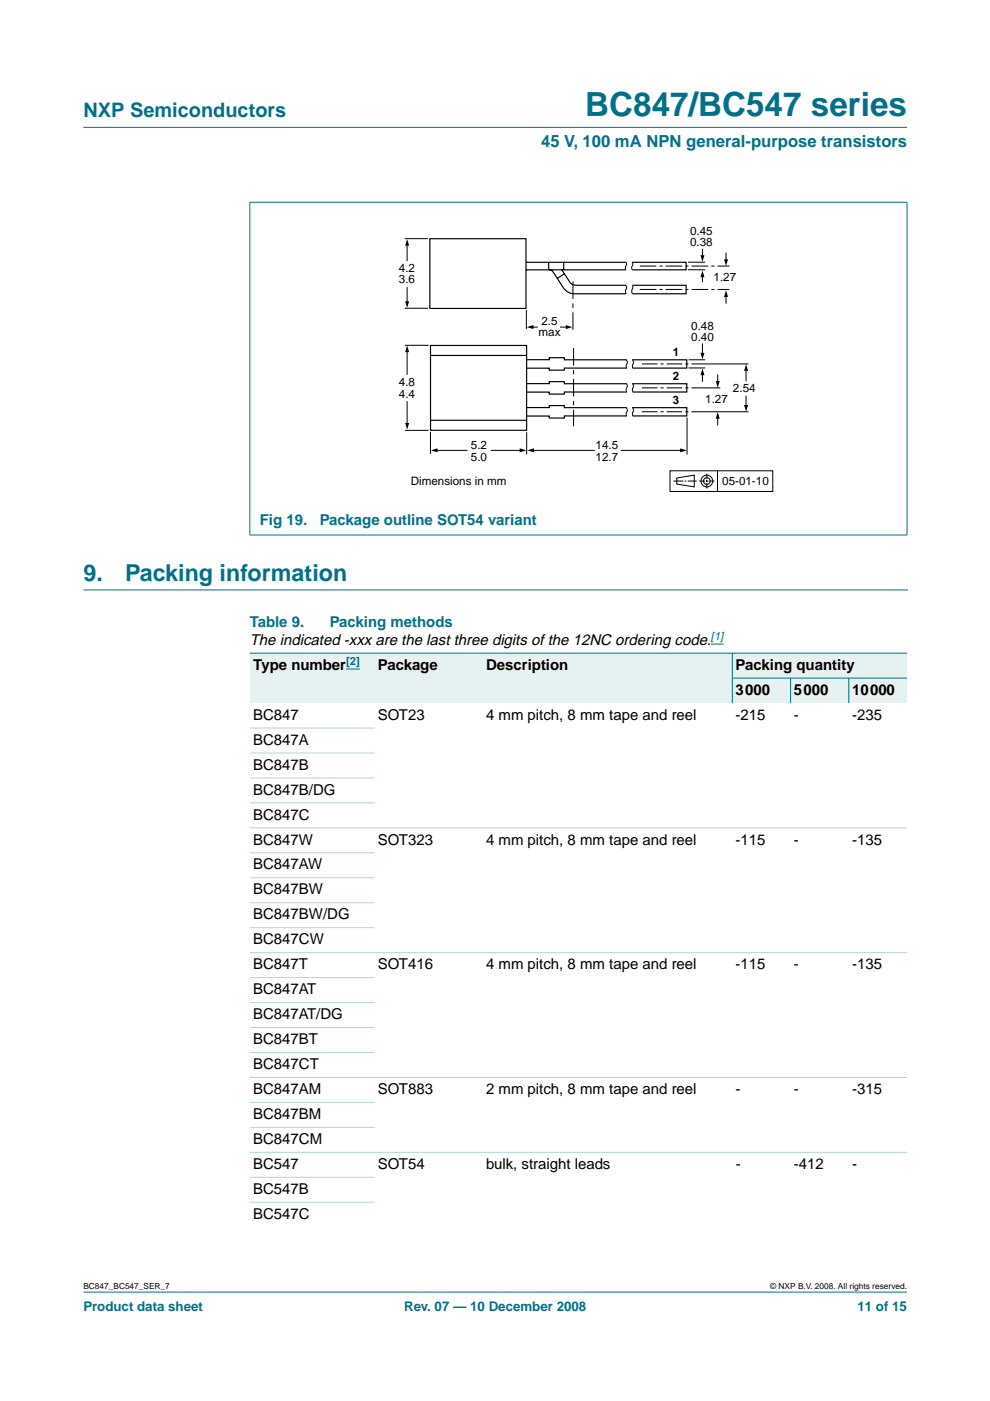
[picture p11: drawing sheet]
<svg xmlns="http://www.w3.org/2000/svg" width="210mm" height="297mm" viewBox="0 0 210 297" stroke-linecap="round" stroke-linejoin="round" font-family="sans-serif">
<g fill="#00708a" stroke="#00708a" stroke-width=".21">
<path d="M17.7 273.9h174.6z"/>
<path d="M17.7 27h174.6z"/>
<path d="M53 42.9v70.5z"/>
<path d="M192.3 42.9v70.5z"/>
<path d="M52.9 42.9h139.5z"/>
<path d="M52.9 113.4h139.5z"/>
</g>
<path d="M17.7 125.1h174.7" fill="none" stroke="#00708a" stroke-width=".21"/>
<path d="M81.1 47.2h83.1v57.4h-83.1z" fill="none" stroke="#fff" stroke-width=".21"/>
<g fill="none" stroke="#000" stroke-width=".21">
<path d="M85.8 50.6h4.9M86.3 51.8v3.6M132.7 55.6l.2 .5-.3 .6 .1 .5M134 55.6l.2 .5-.3 .6 .1 .5M145.8 57.2h3.7M145.9 55.6h3.6M148.9 52.8v1.6M148.9 58.5v1.3M153.9 53.6v1.7M85.8 65.4h4.9M85.9 73.2h5M86.3 60.9v3.3"/>
<path d="M86.3 74.4v5.1M111.6 65.7v4.1M112.8 69.4h1.2M118.7 69.4h1.5M132.7 60.5l.2 .5-.3 .6 .1 .7M132.8 76.3l.1 .1a.83 .83 0 0 1-.1 1.1l.1 .5M134 60.5l.2 .5-.3 .6 .2 .7M134.1 76.3l.1 .1a.79 .79 0 0 1-.1 1.1l.1 .6M146 78h3.5M146 76.3h3.5M148.8 77.2h9.9M148.9 72.8v2.3"/>
<path d="M148.9 79.3v1.7M152.2 79.4v1.7M153.9 62.7v1.7M158.2 78.3v2.5M85.9 91.2h5M86.3 85.1v4.9M91.3 91.6v4.6M92.4 95.5h6.7M104 95.5h6.5M111.7 91.6v4.7M112.9 95.5h13.2M131.6 95.5h12.9"/>
<path d="M132.8 86.4l.1 .2a.82 .82 0 0 1-.1 1l.1 .6M132.8 81.4h.1a.77 .77 0 0 1-.1 1.1l.1 .6M134.1 81.4h.1a.73 .73 0 0 1-.1 1.1l.1 .6M134.1 86.4l.1 .1a.82 .82 0 0 1-.1 1.1l.1 .6M142.1 99.8h21.7v4.4h-21.7zM145.7 88.5v7.9M148.8 82.2h3.9M148.8 87.3h9.9M152.1 99.8v4.4M152.2 88.5v1.7M158.2 83.9v2.3M142.8 102h2.1"/>
<path d="M143.5 101.4l3.7-.7v2.5l-3.7-.6zM145.2 102h.3M145.8 102h1.9M148.3 102h1.2M149.7 102h.3M149.9 100.4v1.2M149.9 101.8v.4M149.9 102.4v1.2M150.3 102h1.2"/>
<circle cx="149.9" cy="102" r=".71"/>
<circle cx="149.9" cy="102" r="1.24"/>
</g>
<g fill="#000">
<path d="M86.3 50.7l.4 1.4h-.8zM148.5 54.1h.9l-.5 1.4zM148.9 57.4l.5 1.4h-.9zM153.5 55h.9l-.5 1.4zM86.3 73.2l.4 1.5h-.8zM85.9 63.9h.8l-.4 1.4zM111.7 69.4l1.4-.5v.9zM120 68.9l1.4 .5-1.4 .4zM148.5 74.8h.9l-.5 1.4zM148.9 78.1l.5 1.4h-.9zM153.9 61.6l.5 1.4h-.9zM158.2 77.2l.4 1.4h-.8z"/>
<path d="M85.9 89.7h.8l-.4 1.4zM91.4 95.5l1.4-.4v.8zM110.2 95.1l1.4 .4-1.4 .4zM111.8 95.5l1.4-.4v.8zM144.2 95.1l1.4 .4-1.4 .4zM151.8 80.8h.8l-.4 1.4zM152.2 87.4l.4 1.4h-.8zM157.8 85.9h.8l-.4 1.4z"/>
</g>
<path d="M121.5 59.7v10.4M121.6 73.8v16.6" fill="none" stroke="#000" stroke-width=".21" stroke-dasharray="3.7 .9 .9 .9" stroke-linecap="butt"/>
<g fill="none" stroke="#000" stroke-width=".25">
<path d="M91.1 50.6h20.4v14.8h-20.4zM111.5 55.6h21.2M111.5 57.2h21.2M116.3 55.6v1.6M116.4 57.2l.5 .1 .4 .4 2.4 3.7 1.2 .7 .9 .2h10.9M119.1 57.2l1.7 2.6a1.55 1.55 0 0 0 1.3 .7h10.6M119.5 55.6v1.6M119.7 58l-1.5 1M134 55.6h11.5v1.6h-11.5M91.3 73.2h20.4v18h-20.4zM91.3 75.4h20.4M111.7 76.3h4.8v-.5h3.1v.5h13.2"/>
<path d="M132.9 78h-13.3v.5h-3.1v-.4h-4.8M134.1 76.3h11.5v1.7h-11.4M134.1 60.5h11.4v1.8h-11.4M91.3 89.1h20.4M111.7 81.3h4.8v-.4h3.1v.5h13.2M111.7 86.4h4.8v-.4h3.1v.4h13.2M132.9 83.1h-13.3v.5h-3.1v-.5h-4.8M132.9 88.2h-13.3v.4h-3.1v-.4h-4.8M134.1 81.4h11.5v1.7h-11.4M134.1 86.4h11.5v1.8h-11.4"/>
</g>
<path d="M136.1 77.2h12.7M136.1 82.2h12.7M136.1 87.3h12.7" fill="none" stroke="#000" stroke-width=".21" stroke-dasharray="3.3 .7 .7 .7" stroke-linecap="butt"/>
<path d="M135.6 56.4h19.1M135.6 61.4h19.1" fill="none" stroke="#000" stroke-width=".21" stroke-dasharray="3.5 .7 .7 .7" stroke-linecap="butt"/>
<path d="M150.7 136.6h2.7" fill="none" stroke="#00f" stroke-width=".21"/>
<path d="M53 138.5h26.4v10.6h-26.4z" fill-rule="evenodd" fill="#e6f2f2"/>
<path d="M73.4 141.9h2.9z" fill="#00f" stroke="#00f" stroke-width=".21"/>
<g fill="#e6f2f2">
<path d="M79.4 138.5h23v10.6h-23z" fill-rule="evenodd"/>
<path d="M102.4 138.5h52.9v10.6h-52.9z" fill-rule="evenodd"/>
<path d="M155.3 138.5h37v5.3h-37z" fill-rule="evenodd"/>
<path d="M155.3 143.8h12.3v5.3h-12.3z" fill-rule="evenodd"/>
<path d="M167.6 143.8h12.4v5.3h-12.4z" fill-rule="evenodd"/>
<path d="M180 143.8h12.3v5.3h-12.3z" fill-rule="evenodd"/>
</g>
<g fill="#00708a" stroke="#00708a" stroke-width=".21">
<path d="M155.3 138.4v10.7z"/>
<path d="M167.6 143.7v5.4z"/>
<path d="M180 143.7v5.4z"/>
<path d="M53 138.5h139.3z"/>
<path d="M155.2 143.8h37.1z"/>
</g>
<g fill="#b3d4db" stroke="#b3d4db" stroke-width=".21">
<path d="M53 154.4h26.4z"/>
<path d="M53 159.6h26.4z"/>
<path d="M53 164.9h26.4z"/>
<path d="M53 170.2h26.4z"/>
<path d="M53 175.5h139.3z"/>
<path d="M53 180.8h26.4z"/>
<path d="M53 186.1h26.4z"/>
<path d="M53 191.4h26.4z"/>
<path d="M53 196.7h26.4z"/>
<path d="M53 202h139.3z"/>
<path d="M53 207.3h26.4z"/>
<path d="M53 212.6h26.4z"/>
<path d="M53 217.9h26.4z"/>
<path d="M53 223.1h26.4z"/>
<path d="M53 228.4h139.3z"/>
<path d="M53 233.7h26.4z"/>
<path d="M53 239h26.4z"/>
<path d="M53 244.3h139.3z"/>
<path d="M53 249.6h26.4z"/>
<path d="M53 254.9h26.4z"/>
</g>
<text font-size="7.1" fill="#00708a" x="124.1" y="24.7">BC847/BC547 series</text>
<g font-size="4.9" fill="#00708a">
<text x="17.7" y="123.1">9.</text>
<text x="26.5" y="123.1">Packing information</text>
</g>
<text font-size="4.2" fill="#00708a" x="17.7" y="24.9">NXP Semiconductors</text>
<text font-size="3.5" fill="#00708a" x="114.7" y="31.1">45 V, 100 mA NPN general-purpose transistors</text>
<g font-size="3.2" fill="#00708a">
<text x="55.1" y="111.3">Fig 19.</text>
<text x="67.8" y="111.3">Package outline SOT54 variant</text>
<text x="53" y="132.8">Table 9.</text>
<text x="69.9" y="132.8">Packing methods</text>
</g>
<g font-size="3.2">
<text x="53" y="136.7">The indicated -xxx are the last three digits of the 12NC ordering code.</text>
<text x="53.7" y="142">Type number</text>
<text x="80.1" y="142">Package</text>
<text x="103.1" y="142">Description</text>
<text x="156" y="142">Packing quantity</text>
<text x="156" y="147.3">3000</text>
<text x="168.3" y="147.3">5000</text>
<text x="180.7" y="147.3">10000</text>
<text x="53.7" y="152.6">BC847</text>
<text x="80.1" y="152.6">SOT23</text>
<text x="103.1" y="152.6">4 mm pitch, 8 mm tape and reel</text>
<text x="156" y="152.6">-215</text>
<text x="168.3" y="152.6">-</text>
<text x="180.7" y="152.6">-235</text>
<text x="53.7" y="157.9">BC847A</text>
<text x="53.7" y="163.2">BC847B</text>
<text x="53.7" y="168.5">BC847B/DG</text>
<text x="53.7" y="173.8">BC847C</text>
<text x="53.7" y="179.1">BC847W</text>
<text x="80.1" y="179.1">SOT323</text>
<text x="103.1" y="179.1">4 mm pitch, 8 mm tape and reel</text>
<text x="156" y="179.1">-115</text>
<text x="168.3" y="179.1">-</text>
<text x="180.7" y="179.1">-135</text>
<text x="53.7" y="184.3">BC847AW</text>
<text x="53.7" y="189.6">BC847BW</text>
<text x="53.7" y="194.9">BC847BW/DG</text>
<text x="53.7" y="200.2">BC847CW</text>
<text x="53.7" y="205.5">BC847T</text>
<text x="80.1" y="205.5">SOT416</text>
<text x="103.1" y="205.5">4 mm pitch, 8 mm tape and reel</text>
<text x="156" y="205.5">-115</text>
<text x="168.3" y="205.5">-</text>
<text x="180.7" y="205.5">-135</text>
<text x="53.7" y="210.8">BC847AT</text>
<text x="53.7" y="216.1">BC847AT/DG</text>
<text x="53.7" y="221.4">BC847BT</text>
<text x="53.7" y="226.7">BC847CT</text>
<text x="53.7" y="232">BC847AM</text>
<text x="80.1" y="232">SOT883</text>
<text x="103.1" y="232">2 mm pitch, 8 mm tape and reel</text>
<text x="156" y="232">-</text>
<text x="168.3" y="232">-</text>
<text x="180.7" y="232">-315</text>
<text x="53.7" y="237.3">BC847BM</text>
<text x="53.7" y="242.6">BC847CM</text>
<text x="53.7" y="247.8">BC547</text>
<text x="80.1" y="247.8">SOT54</text>
<text x="103.1" y="247.8">bulk, straight leads</text>
<text x="156" y="247.8">-</text>
<text x="168.3" y="247.8">-412</text>
<text x="180.7" y="247.8">-</text>
<text x="53.7" y="253.1">BC547B</text>
<text x="53.7" y="258.4">BC547C</text>
</g>
<g font-size="2.8" fill="#00708a">
<text x="17.7" y="278">Product data sheet</text>
<text x="85.7" y="278">Rev. 07 — 10 December 2008</text>
<text x="181.8" y="278">11 of 15</text>
</g>
<g font-size="2.5">
<text x="146.3" y="49.8">0.45</text>
<text x="146.3" y="52.2">0.38</text>
<text x="84.6" y="57.6">4.2</text>
<text x="151.3" y="59.7">1.27</text>
<text x="84.6" y="60.1">3.6</text>
<text x="114.2" y="71.3">max</text>
<text x="114.8" y="68.9">2.5</text>
<text x="146.6" y="69.9">0.48</text>
<text x="142.7" y="75.6">1</text>
<text x="146.6" y="72.4">0.40</text>
<text x="84.6" y="81.9">4.8</text>
<text x="142.7" y="80.7">2</text>
<text x="155.4" y="83.1">2.54</text>
<text x="84.6" y="84.3">4.4</text>
<text x="142.7" y="85.7">3</text>
<text x="149.5" y="85.5">1.27</text>
<text x="99.9" y="95.2">5.2</text>
<text x="126.3" y="95.2">14.5</text>
<text x="99.9" y="97.6">5.0</text>
<text x="126.3" y="97.6">12.7</text>
<text x="87.1" y="102.9">Dimensions in mm</text>
<text x="153.1" y="102.9">05-01-10</text>
</g>
<g font-size="2.4" fill="#00f">
<text x="150.7" y="135.8">[1]</text>
<text x="73.4" y="141.1">[2]</text>
</g>
<g font-size="1.8">
<text x="17.7" y="273.4">BC847_BC547_SER_7</text>
<text x="163.3" y="273.4">© NXP B.V. 2008. All rights reserved.</text>
</g>
</svg>
